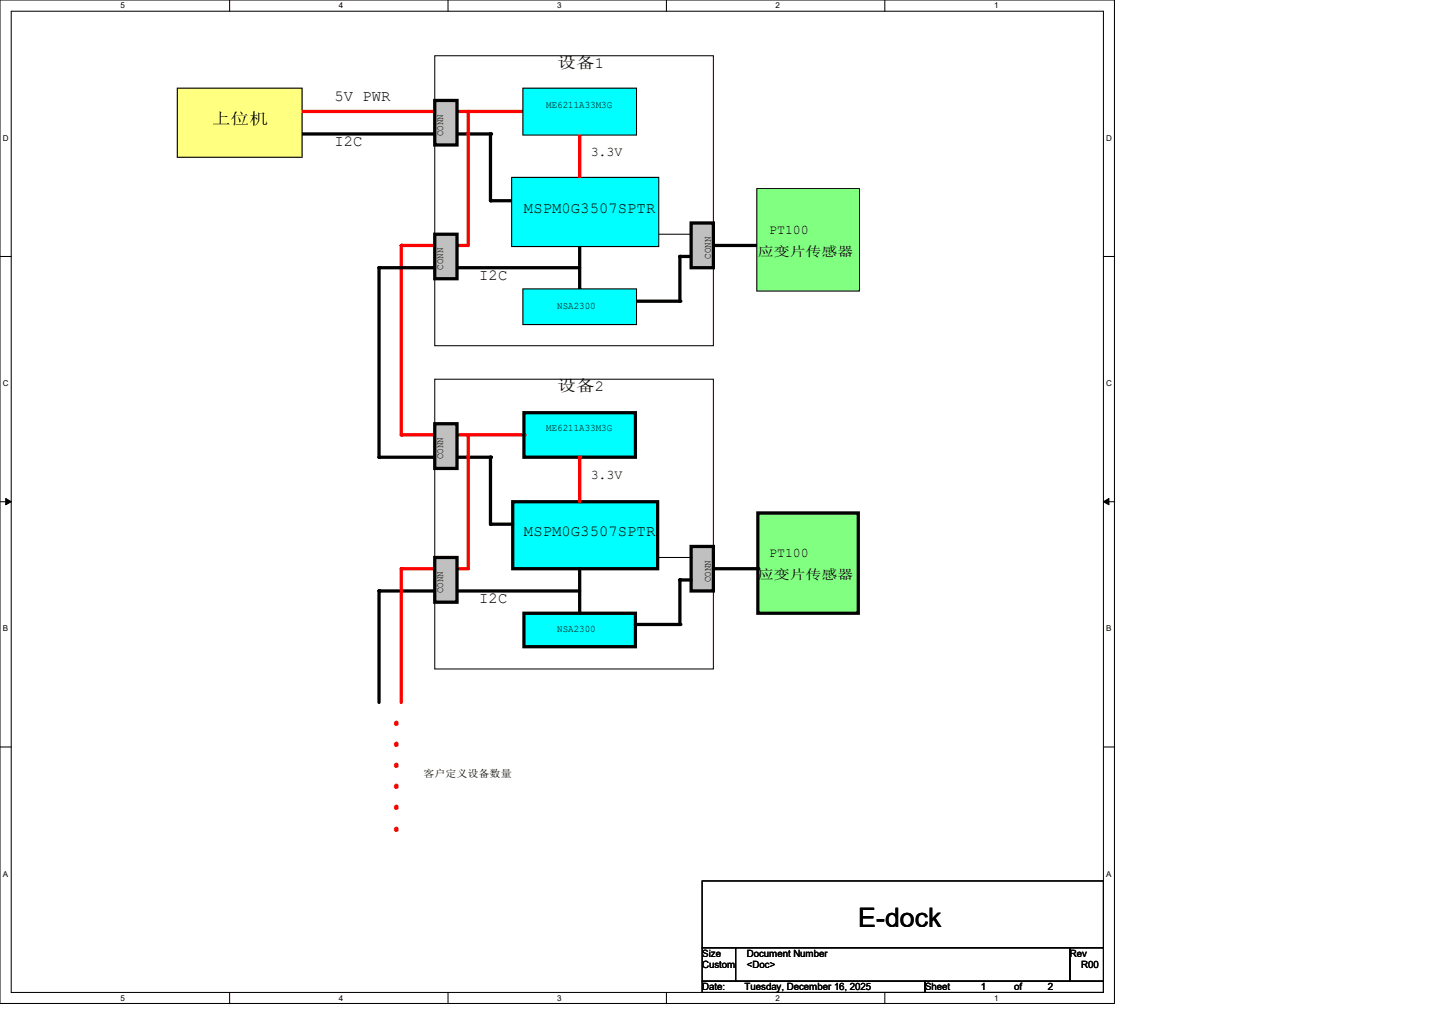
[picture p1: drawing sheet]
<svg xmlns="http://www.w3.org/2000/svg" width="297mm" height="210mm" viewBox="0 0 297 210" stroke-linecap="round" stroke-linejoin="round" font-family="sans-serif">
<g fill="none" stroke="#000" stroke-width=".21">
<path d="M0 0h231.1v208h-231.1zM2.3 2.3h226.6v203.4h-226.6zM47.6 0v2.3M92.9 0v2.3M138.2 0v2.3M183.5 0v2.3M0 53.2h2.3M228.9 53.2h2.3M0 104h2.3M1.2 103.3l1.1 .7-1.1 .6zM228.9 104l1.1-.7v1.3zM228.9 104h2.3"/>
<path d="M0 154.9h2.3M228.9 154.9h2.3M47.6 205.7v2.4M92.9 205.7v2.4M138.2 205.7v2.4M183.5 205.7v2.4"/>
</g>
<path d="M1.2 103.3l1.1 .7-1.1 .6zM228.9 104l1.1-.7v1.3z" fill="#000"/>
<path d="M37 18.5h25.4v13.9h-25.4zM62.4 27.8h27.8" fill="none" stroke="#000" stroke-width=".68"/>
<circle cx="90.2" cy="27.8" r=".34" fill="#000"/>
<path d="M62.4 23.1h27.8" fill="none" stroke="#f00" stroke-width=".68"/>
<circle cx="90.2" cy="23.1" r=".34" fill="#f00"/>
<path d="M90.2 27.8h11.5v13.8h4.6M106.3 37h30.1v13.9h-30.1z" fill="none" stroke="#000" stroke-width=".68"/>
<g fill="#000">
<circle cx="101.7" cy="27.8" r=".34"/>
<circle cx="101.7" cy="41.6" r=".34"/>
</g>
<path d="M90.2 11.6h57.8v60.1h-57.8z" fill="none" stroke="#000" stroke-width=".21"/>
<path d="M90.2 23.1h18.5" fill="none" stroke="#f00" stroke-width=".68"/>
<circle cx="108.7" cy="23.1" r=".34" fill="#f00"/>
<path d="M108.7 18.5h23.1v9.3h-23.1z" fill="none" stroke="#000" stroke-width=".68"/>
<path d="M120.2 27.8v9.2" fill="none" stroke="#f00" stroke-width=".68"/>
<circle cx="120.2" cy="27.8" r=".34" fill="#f00"/>
<path d="M90.2 55.5h30M120.2 50.9v9.2M108.7 60.1h23.1v7h-23.1z" fill="none" stroke="#000" stroke-width=".68"/>
<g fill="#000">
<circle cx="90.2" cy="55.5" r=".34"/>
<circle cx="120.2" cy="60.1" r=".34"/>
</g>
<path d="M97.1 23.1v27.8" fill="none" stroke="#f00" stroke-width=".68"/>
<circle cx="97.1" cy="23.1" r=".34" fill="#f00"/>
<path d="M90.2 50.9h6.9" fill="none" stroke="#f00" stroke-width=".68"/>
<circle cx="90.2" cy="50.9" r=".34" fill="#f00"/>
<path d="M157.2 39.3h20.8v20.8h-20.8zM143.3 53.2h-2.3v9.2h-9.2M148 50.9h9.2" fill="none" stroke="#000" stroke-width=".68"/>
<path d="M136.4 48.6h6.9M143.3 48.6h.1" fill="none" stroke="#000" stroke-width=".21"/>
<g fill="#000">
<circle cx="141" cy="53.2" r=".34"/>
<circle cx="157.2" cy="50.9" r=".34"/>
<circle cx="141" cy="62.4" r=".34"/>
</g>
<path d="M108.7 18.5h23.1v9.3h-23.1z" fill-rule="evenodd" fill="#0ff"/>
<path d="M108.7 18.5h23.1v9.3h-23.1z" fill="none" stroke="#0ff" stroke-width=".21"/>
<path d="M106.3 37h30.1v13.9h-30.1z" fill-rule="evenodd" fill="#0ff"/>
<path d="M106.3 37h30.1v13.9h-30.1z" fill="none" stroke="#0ff" stroke-width=".21"/>
<path d="M108.7 60.1h23.1v7h-23.1z" fill-rule="evenodd" fill="#0ff"/>
<path d="M108.7 60.1h23.1v7h-23.1z" fill="none" stroke="#0ff" stroke-width=".21"/>
<path d="M37 18.5h25.4v13.9h-25.4z" fill-rule="evenodd" fill="#ffff80"/>
<path d="M37 18.5h25.4v13.9h-25.4z" fill="none" stroke="#ffff80" stroke-width=".21"/>
<path d="M157.2 39.3h20.8v20.8h-20.8z" fill-rule="evenodd" fill="#80ff80"/>
<path d="M157.2 39.3h20.8v20.8h-20.8z" fill="none" stroke="#80ff80" stroke-width=".21"/>
<path d="M108.7 85.6h23.1v9.2h-23.1z" fill-rule="evenodd" fill="#0ff"/>
<path d="M108.7 85.6h23.1v9.2h-23.1z" fill="none" stroke="#0ff" stroke-width=".21"/>
<path d="M106.3 104h30.1v13.9h-30.1z" fill-rule="evenodd" fill="#0ff"/>
<path d="M106.3 104h30.1v13.9h-30.1z" fill="none" stroke="#0ff" stroke-width=".21"/>
<path d="M108.7 127.1h23.1v7h-23.1z" fill-rule="evenodd" fill="#0ff"/>
<path d="M108.7 127.1h23.1v7h-23.1z" fill="none" stroke="#0ff" stroke-width=".21"/>
<path d="M143.3 113.3h4.7v9.2h-4.7z" fill-rule="evenodd" fill="#c0c0c0"/>
<path d="M143.3 113.3h4.7v9.2h-4.7z" fill="none" stroke="#c0c0c0" stroke-width=".21"/>
<path d="M157.2 106.3h20.8v20.8h-20.8z" fill-rule="evenodd" fill="#80ff80"/>
<path d="M157.2 106.3h20.8v20.8h-20.8z" fill="none" stroke="#80ff80" stroke-width=".21"/>
<path d="M90.2 90.2h18.5" fill="none" stroke="#f00" stroke-width=".68"/>
<circle cx="108.7" cy="90.2" r=".34" fill="#f00"/>
<path d="M90.2 78.6h57.8v60.1h-57.8z" fill="none" stroke="#000" stroke-width=".21"/>
<path d="M90.2 94.8h11.5M108.7 85.6h23.1v9.2h-23.1zM106.3 104h30.1v13.9h-30.1zM108.7 127.1h23.1v7h-23.1z" fill="none" stroke="#000" stroke-width=".68"/>
<circle cx="101.7" cy="94.8" r=".34" fill="#000"/>
<path d="M97.1 90.2v27.7" fill="none" stroke="#f00" stroke-width=".68"/>
<circle cx="97.1" cy="90.2" r=".34" fill="#f00"/>
<path d="M101.7 94.8v13.9" fill="none" stroke="#000" stroke-width=".68"/>
<circle cx="101.7" cy="94.8" r=".34" fill="#000"/>
<path d="M120.2 94.8v9.2" fill="none" stroke="#f00" stroke-width=".68"/>
<circle cx="120.2" cy="94.8" r=".34" fill="#f00"/>
<path d="M101.7 108.7h4.6M143.3 113.3h4.7v9.2h-4.7zM148 117.9h9.2M157.2 106.3h20.8v20.8h-20.8zM90.2 122.5h30M141 120.2h2.3" fill="none" stroke="#000" stroke-width=".68"/>
<g fill="#000">
<circle cx="101.7" cy="108.7" r=".34"/>
<circle cx="157.2" cy="117.9" r=".34"/>
<circle cx="90.2" cy="122.5" r=".34"/>
<circle cx="141" cy="120.2" r=".34"/>
</g>
<path d="M136.4 115.6h6.9M143.3 115.6h.1" fill="none" stroke="#000" stroke-width=".21"/>
<path d="M90.2 117.9h6.9" fill="none" stroke="#f00" stroke-width=".68"/>
<circle cx="90.2" cy="117.9" r=".34" fill="#f00"/>
<path d="M120.2 117.9v9.2M141 120.2v9.3h-9.2" fill="none" stroke="#000" stroke-width=".68"/>
<g fill="#000">
<circle cx="120.2" cy="127.1" r=".34"/>
<circle cx="141" cy="120.2" r=".34"/>
<circle cx="141" cy="129.5" r=".34"/>
</g>
<path d="M83.2 50.9h7" fill="none" stroke="#f00" stroke-width=".68"/>
<circle cx="83.2" cy="50.9" r=".34" fill="#f00"/>
<path d="M83.2 50.9v39.3" fill="none" stroke="#f00" stroke-width=".68"/>
<circle cx="83.2" cy="50.9" r=".34" fill="#f00"/>
<path d="M83.2 90.2h7" fill="none" stroke="#f00" stroke-width=".68"/>
<circle cx="83.2" cy="90.2" r=".34" fill="#f00"/>
<path d="M90.2 55.5h-11.6v39.3h11.6M78.6 122.5h11.6" fill="none" stroke="#000" stroke-width=".68"/>
<g fill="#000">
<circle cx="78.6" cy="55.5" r=".34"/>
<circle cx="78.6" cy="94.8" r=".34"/>
<circle cx="78.6" cy="122.5" r=".34"/>
</g>
<path d="M83.2 117.9h7" fill="none" stroke="#f00" stroke-width=".68"/>
<circle cx="83.2" cy="117.9" r=".34" fill="#f00"/>
<path d="M83.2 117.9v27.7" fill="none" stroke="#f00" stroke-width=".68"/>
<circle cx="83.2" cy="117.9" r=".34" fill="#f00"/>
<path d="M78.6 122.5v23.1" fill="none" stroke="#000" stroke-width=".68"/>
<circle cx="78.6" cy="122.5" r=".34" fill="#000"/>
<path d="M90.2 20.8h4.6v9.3h-4.6z" fill-rule="evenodd" fill="#c0c0c0"/>
<path d="M90.2 20.8h4.6v9.3h-4.6z" fill="none" stroke="#c0c0c0" stroke-width=".21"/>
<path d="M90.2 20.8h4.6v9.3h-4.6z" fill="none" stroke="#000" stroke-width=".68"/>
<path d="M143.3 46.2h4.7v9.3h-4.7z" fill-rule="evenodd" fill="#c0c0c0"/>
<path d="M143.3 46.2h4.7v9.3h-4.7z" fill="none" stroke="#c0c0c0" stroke-width=".21"/>
<path d="M143.3 46.2h4.7v9.3h-4.7z" fill="none" stroke="#000" stroke-width=".68"/>
<path d="M90.2 48.6h4.6v9.2h-4.6z" fill-rule="evenodd" fill="#c0c0c0"/>
<path d="M90.2 48.6h4.6v9.2h-4.6z" fill="none" stroke="#c0c0c0" stroke-width=".21"/>
<path d="M90.2 48.6h4.6v9.2h-4.6z" fill="none" stroke="#000" stroke-width=".68"/>
<path d="M90.2 87.8h4.6v9.3h-4.6z" fill-rule="evenodd" fill="#c0c0c0"/>
<path d="M90.2 87.8h4.6v9.3h-4.6z" fill="none" stroke="#c0c0c0" stroke-width=".21"/>
<path d="M90.2 87.8h4.6v9.3h-4.6z" fill="none" stroke="#000" stroke-width=".68"/>
<path d="M90.2 115.6h4.6v9.2h-4.6z" fill-rule="evenodd" fill="#c0c0c0"/>
<path d="M90.2 115.6h4.6v9.2h-4.6z" fill="none" stroke="#c0c0c0" stroke-width=".21"/>
<path d="M90.2 115.6h4.6v9.2h-4.6z" fill="none" stroke="#000" stroke-width=".68"/>
<path d="M145.6 182.6h83.3v13.9h-83.3zM145.6 196.5h7v6.9h-7zM152.6 196.5h69.3v6.9h-69.3zM221.9 196.5h7v6.9h-7zM145.6 203.4h46.3v2.3h-46.3zM191.9 203.4h37v2.3h-37z" fill="none" stroke="#000" stroke-width=".21"/>
<text font-size="7.4" fill="#f00" x="82.5" y="174.1" transform="rotate(-90 82.5 174.1)">......</text>
<text font-size="5.5" x="178" y="192.2">E-dock</text>
<g font-size="3.2">
<text x="115.6" y="14.1">设备1</text>
<text x="69.3" y="21">5V PWR</text>
<text x="43.9" y="25.7">上位机</text>
<text x="69.3" y="30.3">I2C</text>
<text x="108.7" y="44.2">MSPM0G3507SPTR</text>
<text x="99.4" y="58">I2C</text>
<text x="115.6" y="81.2">设备2</text>
<text x="108.7" y="111.2">MSPM0G3507SPTR</text>
<text x="99.4" y="125.1">I2C</text>
</g>
<g font-size="2.8">
<text x="122.5" y="32.3">3.3V</text>
<text x="157.2" y="53.1">应变片传感器</text>
<text x="159.5" y="48.4">PT100</text>
<text x="122.5" y="99.3">3.3V</text>
<text x="159.5" y="115.5">PT100</text>
<text x="157.2" y="120.1">应变片传感器</text>
</g>
<g font-size="2.1">
<text x="113.3" y="22.4">ME6211A33M3G</text>
<text x="91.9" y="28.2" transform="rotate(-90 91.9 28.2)">CONN</text>
<text x="147.4" y="53.6" transform="rotate(-90 147.4 53.6)">CONN</text>
<text x="91.9" y="56" transform="rotate(-90 91.9 56)">CONN</text>
<text x="115.6" y="64.1">NSA2300</text>
<text x="113.3" y="89.5">ME6211A33M3G</text>
<text x="91.9" y="95.2" transform="rotate(-90 91.9 95.2)">CONN</text>
<text x="91.9" y="123" transform="rotate(-90 91.9 123)">CONN</text>
<text x="147.4" y="120.7" transform="rotate(-90 147.4 120.7)">CONN</text>
<text x="115.6" y="131.1">NSA2300</text>
<text x="87.8" y="161.1">客户定义设备数量</text>
<text x="145.6" y="198.4">Size</text>
<text x="145.6" y="200.7">Custom</text>
<text x="154.9" y="198.4">Document Number</text>
<text x="154.9" y="200.7">&lt;Doc&gt;</text>
<text x="221.9" y="198.4">Rev</text>
<text x="224.2" y="200.7">R00</text>
<text x="145.6" y="205.3">Date:</text>
<text x="154.4" y="205.3">Tuesday, December 16, 2025</text>
<text x="191.9" y="205.3">Sheet</text>
<text x="203.4" y="205.3">1</text>
<text x="210.4" y="205.3">of</text>
<text x="217.3" y="205.3">2</text>
</g>
<g font-size="1.7">
<text x="25" y="1.7">5</text>
<text x="70.3" y="1.7">4</text>
<text x="115.6" y="1.7">3</text>
<text x="160.9" y="1.7">2</text>
<text x="206.2" y="1.7">1</text>
<text x=".6" y="29.2">D</text>
<text x="229.4" y="29.2">D</text>
<text x=".6" y="80.1">C</text>
<text x="229.4" y="80.1">C</text>
<text x=".6" y="130.9">B</text>
<text x="229.4" y="130.9">B</text>
<text x=".6" y="181.7">A</text>
<text x="229.4" y="181.7">A</text>
<text x="25" y="207.5">5</text>
<text x="70.3" y="207.5">4</text>
<text x="115.6" y="207.5">3</text>
<text x="160.9" y="207.5">2</text>
<text x="206.2" y="207.5">1</text>
</g>
</svg>
